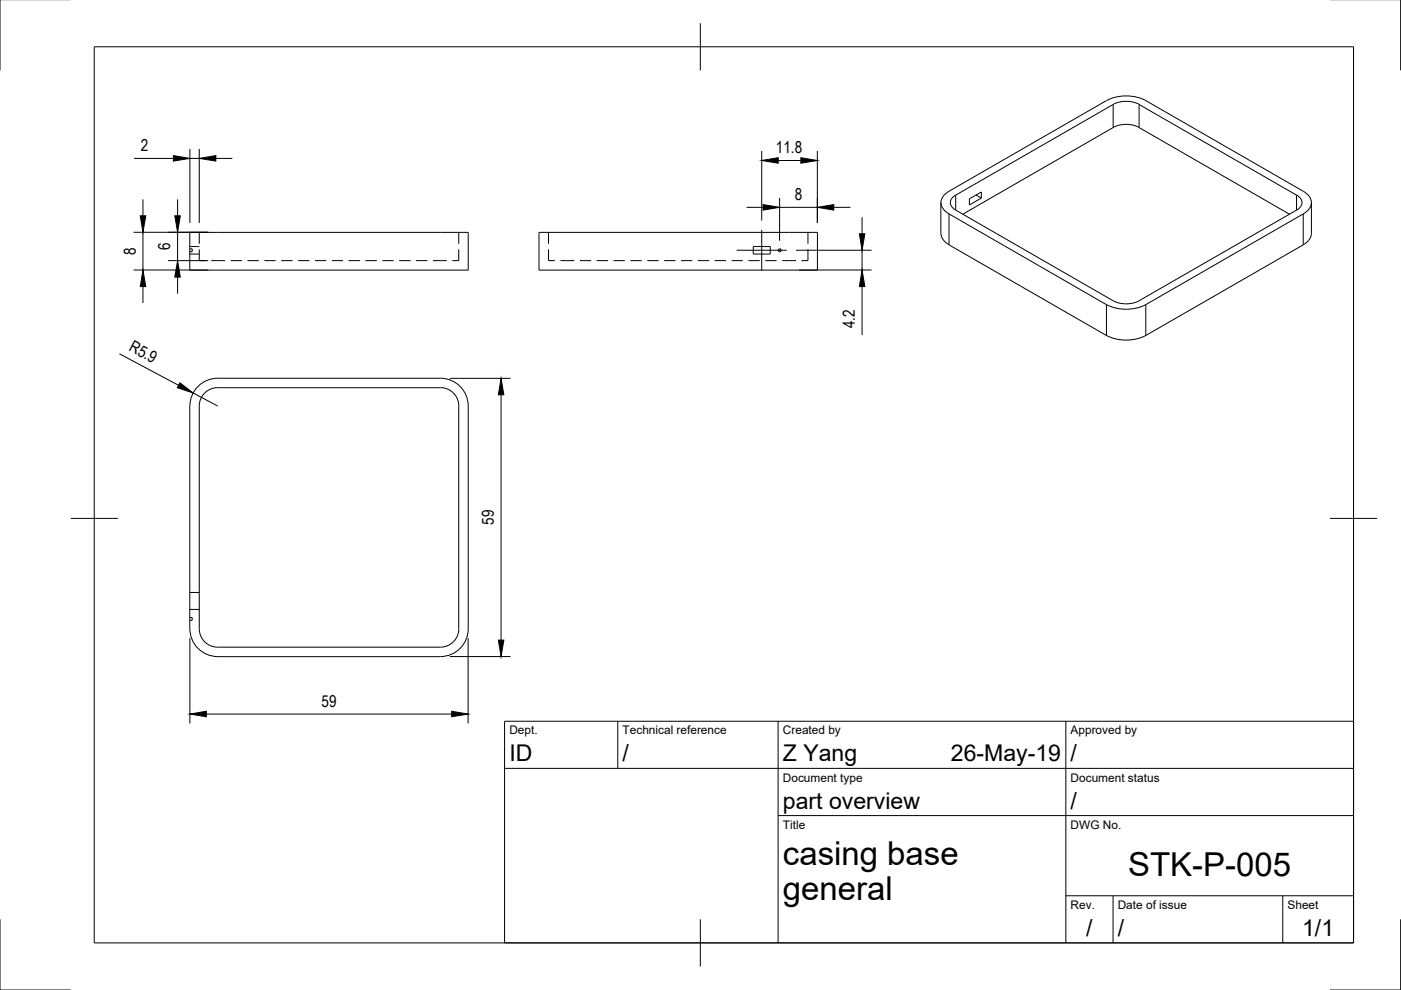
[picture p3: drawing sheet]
<svg xmlns="http://www.w3.org/2000/svg" width="297mm" height="210mm" viewBox="0 0 297 210" stroke-linecap="round" stroke-linejoin="round" font-family="sans-serif">
<!-- layer: Hidden -->
<g fill="none" stroke="#000" stroke-width=".21">
<path d="M40.2 52.8h.5v.6h-.5M40.2 53.9h2M40.2 52.3h2M42.2 52.9v2.4h1.4M42.2 49.3v2.4M44.8 55.3h2.9M48.9 55.3h2.4M52.5 55.3h2.4M56 55.3h2.4M59.6 55.3h2.4M63.2 55.3h2.4M66.8 55.3h2.4"/>
<path d="M70.4 55.3h2.3M73.9 55.3h2.4M77.5 55.3h2.4M81.1 55.3h2.4M84.6 55.3h2.4M88.2 55.3h2.4M91.8 55.3h2.9M97.3 52.9v2.4h-1.4M97.3 49.3v2.4M116.3 52.9v2.4h1.3M116.3 49.3v2.4M118.8 55.3h3"/>
<path d="M123 55.3h2.3M126.5 55.3h2.4M130.1 55.3h2.4M133.7 55.3h2.4M137.2 55.3h2.4M140.8 55.3h2.4M144.4 55.3h2.4M148 55.3h2.3M151.5 55.3h2.4M155.1 55.3h2.4M158.7 55.3h2.4M162.3 55.3h2.3"/>
<path d="M165.8 55.3h3M171.3 52.9v2.4h-1.4M171.3 49.3v2.4M40.2 130.9h.5v.6h-.5M40.2 129.2h2M40.2 125.6h2"/>
</g>
<!-- layer: Visible -->
<g fill="none" stroke="#000" stroke-width=".21">
<path d="M241.5 22.2l33.4 19.2M241.5 27l31.9 18.4M241.5 22.1a6.1 6.1 0 0 0-5.5 0l-33.4 19.3M241.5 27a6.1 6.1 0 0 0-5.5 0l-31.9 18.4M40.2 49.3h59.1v8h-59.1zM114.3 49.3h59v8h-59zM159.7 52.3h3.6v1.6h-3.6zM199.5 43v6.5M202.6 41.4a1.69 1.69 0 0 0-1.1 1.6 1.69 1.69 0 0 0 1.1 1.5l33.4 19.3a6.1 6.1 0 0 0 5.5 0M205.5 42.2l2.6-1.5v1.3l-2.6 1.5zM206.9 41.4l1.2 .6M274.9 44.5l-33.4 19.3"/>
<path d="M274.9 41.4a1.69 1.69 0 0 1 1.2 1.6 1.69 1.69 0 0 1-1.2 1.5M278 43v6.5a3 3 0 0 1-1.7 2.4l-33.4 19.2a9.3 9.3 0 0 1-8.3 0l-33.4-19.2a2.94 2.94 0 0 1-1.7-2.4M234.6 64.6l-33.4-19.2a2.49 2.49 0 0 1-1.2-3.9l1.2-1 33.4-19.2a9.3 9.3 0 0 1 8.3 0l33.4 19.2a2.53 2.53 0 0 1 1.7 2.4 2.53 2.53 0 0 1-1.7 2.5l-33.4 19.2M234.6 64.6a9.2 9.2 0 0 0 8.3 0M40.2 86.1v47.2M46.1 82.2h47.3M46.2 82.2a3.9 3.9 0 0 0-4 3.9v47.2a3.9 3.9 0 0 0 4 3.9h47.2M93.4 80.2h-47.2a5.9 5.9 0 0 0-5.9 5.9M93.4 80.2a5.9 5.9 0 0 1 5.9 5.9v47.2a5.9 5.9 0 0 1-5.9 5.9M93.4 82.2a3.9 3.9 0 0 1 3.9 3.9v47.2a3.9 3.9 0 0 1-3.9 3.9M40.3 133.3a5.9 5.9 0 0 0 5.9 5.9M46.1 139.2h47.3"/>
<circle cx="165.3" cy="53.1" r=".31"/>
</g>
<!-- layer: Visible Narrow -->
<path d="M236 22.2v4.8M241.5 22.2v4.8M201.2 45.4v6.5M202.6 41.4v3.1M274.9 41.4v3.1M276.3 45.4v6.5M234.6 64.6v6.5M242.9 64.6v6.5" fill="none" stroke="#000" stroke-width=".21"/>
<!-- layer: Border -->
<path d="M0 -.1v15M297 -.1v15M20 9.9h267v190h-267zM148.5 4.9v10M15 109.9h10M282 109.9h10M0 194.9v15h15M148.5 194.9v10M297 194.9v15h-15" fill="none" stroke="#000" stroke-width=".21"/>
<!-- layer: TitleBlock -->
<path d="M107 152.9h180v47h-180zM131 152.9v10M165 152.9v47M226 152.9v47M107 162.9h180M165 172.9h122M226 189.9h61M236 189.9v10M272 189.9v10" fill="none" stroke="#000" stroke-width=".21"/>
<!-- layer: Dimensions -->
<g fill="none" stroke="#000" stroke-width=".21">
<path d="M28.4 33.6h8.4M40.3 31.6v15.7M40.3 33.6h1.9M42.2 31.6v15.7M45.8 33.6h3.5M161.5 32v14.8M165 34h4.8M173.3 32v15.3M28.3 49.2h15.9M28.3 57.2h15.9M30.3 42.3v3.5M30.3 49.2v8"/>
<path d="M35.6 55.3h8.6M37.7 42.3v3.5M37.7 49.2v6.1M37.7 58.8v3.5M158.3 44h3.5M165.3 42v9M165.3 44h8M168.8 53.1h16M169.4 57.2h15.4M176.8 44h3.5M182.8 46.1v3.5M182.8 53.1v4.1"/>
<path d="M25.3 75l12.6 6.7M30.3 60.8v3.5M182.8 60.8v10.2M41 83.3l5.2 2.8M95.4 80.2h12.8M106.2 83.7v52M40.3 135.3v18.1M95.4 139.2h12.8M99.3 135.3v18.1M43.8 151.4h52"/>
</g>
<g fill="#000" stroke="#000" stroke-width=".21">
<path d="M36.8 33l3.5 .6-3.5 .6zM42.2 33.6l3.6-.6v1.2zM161.5 34l3.5-.6v1.2zM169.8 33.4l3.5 .6-3.5 .6zM29.7 45.8h1.2l-.6 3.4zM37.7 55.3l.5 3.5h-1.1zM37.1 45.8h1.1l-.5 3.4zM161.8 43.4l3.5 .6-3.5 .5zM173.3 44l3.5-.6v1.1zM182.2 49.6h1.2l-.6 3.5zM30.3 57.2l.6 3.6h-1.2zM182.8 57.2l.6 3.6h-1.2z"/>
<path d="M38.1 81.2l2.9 2.1-3.4-1.1zM106.2 80.2l.6 3.5h-1.1zM105.7 135.7h1.1l-.6 3.5zM40.3 151.4l3.5-.6v1.2zM95.8 150.8l3.5 .6-3.5 .6z"/>
</g>
<!-- layer: Center Lines -->
<path d="M156.2 53.1h10.6M161.5 48.8v8.6" fill="none" stroke="#000" stroke-width=".21"/>
<g font-size="7">
<text x="166" y="183.4">casing base</text>
<text x="239.2" y="185.8">STK-P-005</text>
<text x="166" y="190.9">general</text>
</g>
<g font-size="4.9">
<text x="108" y="161.4">ID</text>
<text x="132" y="161.4">/</text>
<text x="166" y="161.4">Z Yang</text>
<text x="201.6" y="161.4">26-May-19</text>
<text x="227" y="161.4">/</text>
<text x="166" y="171.4">part overview</text>
<text x="227" y="171.4">/</text>
<text x="230.3" y="198.6">/</text>
<text x="237" y="198.4">/</text>
<text x="276.1" y="198.6">1/1</text>
</g>
<g font-size="3.5">
<text x="29.8" y="32.1">2</text>
<text x="164.5" y="32.5">11.8</text>
<text x="168.5" y="42.4">8</text>
<text x="36.1" y="53" transform="rotate(-90 36.1 53)">6</text>
<text x="28.8" y="54.1" transform="rotate(-90 28.8 54.1)">8</text>
<text x="181.3" y="69.6" transform="rotate(-90 181.3 69.6)">4.2</text>
<text x="27.2" y="74.2" transform="rotate(28 27.2 74.2)">R5.9</text>
<text x="104.7" y="111.3" transform="rotate(-90 104.7 111.3)">59</text>
<text x="68.2" y="149.9">59</text>
</g>
<g font-size="2.5">
<text x="108" y="155.7">Dept.</text>
<text x="132" y="155.7">Technical reference</text>
<text x="166" y="155.7">Created by</text>
<text x="227" y="155.7">Approved by</text>
<text x="166" y="165.7">Document type</text>
<text x="227" y="165.7">Document status</text>
<text x="166" y="175.7">Title</text>
<text x="227" y="175.7">DWG No.</text>
<text x="227" y="192.7">Rev.</text>
<text x="237" y="192.7">Date of issue</text>
<text x="273" y="192.7">Sheet</text>
</g>
</svg>
